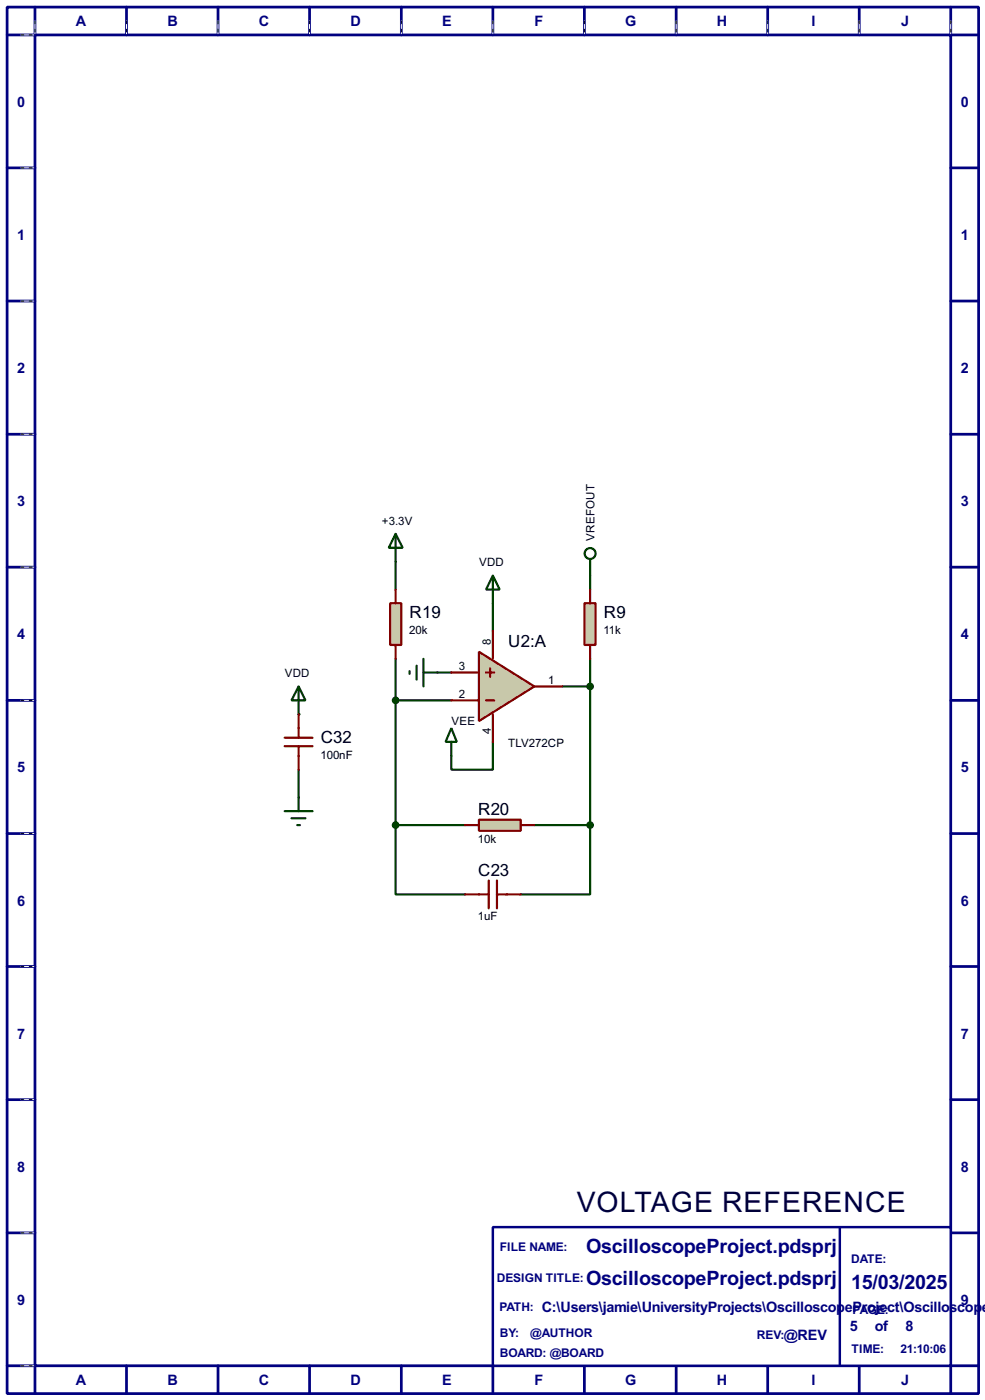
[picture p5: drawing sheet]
<svg xmlns="http://www.w3.org/2000/svg" width="180mm" height="256mm" viewBox="0 0 180 256" stroke-linecap="round" stroke-linejoin="round" font-family="sans-serif">
<g fill="none" stroke="#000080" stroke-width=".5">
<path d="M1.3 1.3h177.8v254h-177.8zM6.4 6.4h167.6v243.8h-167.6zM6.4 1.3v5.1h-5.1M23.2 1.3v5.1M39.9 1.3v5.1M56.7 1.3v5.1M73.5 1.3v5.1M90.2 1.3v5.1M107 1.3v5.1M123.8 1.3v5.1M140.5 1.3v5.1M157.3 1.3v5.1"/>
<path d="M174 1.3v5.1h5.1M1.3 30.8h5.1M174 30.8h5.1M1.3 55.2h5.1M174 55.2h5.1M1.3 79.6h5.1M174 79.6h5.1M1.3 103.9h5.1M174 103.9h5.1M1.3 128.3h5.1M174 128.3h5.1M1.3 152.7h5.1"/>
<path d="M174 152.7h5.1M1.3 177.1h5.1M174 177.1h5.1M1.3 201.5h5.1M174 201.5h5.1M1.3 225.9h5.1M174 225.9h5.1M1.3 250.2h5.1v5.1M23.2 250.2v5.1M39.9 250.2v5.1M56.7 250.2v5.1M73.5 250.2v5.1"/>
<path d="M90.2 250.2v5.1M107 250.2v5.1M123.8 250.2v5.1M140.5 250.2v5.1M157.3 250.2v5.1M179.1 250.2h-5.1v5.1"/>
</g>
<g fill="none" stroke="#fff" stroke-width=".18">
<path d="M3.9 6.4h2.3M6.4 3.9v2.3M23.2 3.9v2.3M39.9 3.9v2.3M56.7 3.9v2.3M73.5 3.9v2.3M90.2 3.9v2.3M107 3.9v2.3M123.8 3.9v2.3M140.5 3.9v2.3M157.3 3.9v2.3M174 3.9v2.3"/>
<path d="M3.9 30.8h2.3M3.9 55.2h2.3M3.9 79.6h2.3M3.9 103.9h2.3M3.9 128.3h2.3M3.9 152.7h2.3M3.9 177.1h2.3M3.9 201.5h2.3M3.9 225.9h2.3M3.9 250.2h2.3"/>
</g>
<g fill="none" stroke="#000" stroke-width=".18" stroke-dasharray=".5 1">
<path d="M3.9 6.4h2.3M6.4 3.9v2.3M23.2 3.9v2.3M39.9 3.9v2.3M56.7 3.9v2.3M73.5 3.9v2.3M90.2 3.9v2.3M107 3.9v2.3M123.8 3.9v2.3M140.5 3.9v2.3M157.3 3.9v2.3M174 3.9v2.3"/>
<path d="M3.9 30.8h2.3M3.9 55.2h2.3M3.9 79.6h2.3M3.9 103.9h2.3M3.9 128.3h2.3M3.9 152.7h2.3M3.9 177.1h2.3M3.9 201.5h2.3M3.9 225.9h2.3M3.9 250.2h2.3"/>
</g>
<path d="M90.2 224.8h83.8v25.4h-83.8z" fill="#fff" stroke="#000080" stroke-width=".45"/>
<path d="M153.7 224.8v25.4" fill="none" stroke="#000080" stroke-width=".45"/>
<g fill="none" stroke="#004000" stroke-width=".4">
<path d="M72.4 102.9v5.1M90.2 110.5v5.1M108 105.5v2.5M72.4 120.7v30.5M72.4 128.3h10.2M80.1 123.2h2.5M90.2 135.9v5.1h-7.6v-2.5M102.9 125.8h5.1M108 120.7v30.5M72.4 151.2v12.7h12.7M72.4 151.2h12.7M97.8 151.2h10.2"/>
<path d="M108 151.2v12.7h-12.7"/>
</g>
<circle cx="54.7" cy="130.9" r=".2" fill="#004000"/>
<path d="M54.7 141v5.1" fill="none" stroke="#004000" stroke-width=".4"/>
<path d="M71.4 110.5h2.1v7.7h-2.1z" fill="#c8c8aa" stroke="#800000" stroke-width=".4"/>
<path d="M72.4 108v2.5M72.4 118.2v2.5" fill="none" stroke="#800000" stroke-width=".4"/>
<path d="M87.7 150.2h7.6v2h-7.6z" fill="#c8c8aa" stroke="#800000" stroke-width=".4"/>
<path d="M85.1 151.2h2.6M95.3 151.2h2.5M85.1 163.9h4.4M89.5 161.3v5.1M91 161.3v5.1M91 163.9h4.3" fill="none" stroke="#800000" stroke-width=".4"/>
<path d="M72.4 97.8l1.3 2.6h-2.5zM72.4 97.8v5.1M75 123v.5M76.3 122v2.5M77.5 123.2h2.6M77.5 120.7v5.1" fill="none" stroke="#004000" stroke-width=".4"/>
<g fill="#004000" stroke="#004000" stroke-width=".4">
<circle cx="72.4" cy="151.2" r=".5"/>
<circle cx="108" cy="151.2" r=".5"/>
</g>
<path d="M107 110.5h2v7.7h-2z" fill="#c8c8aa" stroke="#800000" stroke-width=".4"/>
<path d="M108 108v2.5M108 118.2v2.5" fill="none" stroke="#800000" stroke-width=".4"/>
<g fill="none" stroke="#004000" stroke-width=".4">
<path d="M108 102.4v3.1"/>
<circle cx="108" cy="101.4" r="1"/>
</g>
<path d="M87.7 119.4l10.1 6.4-10.1 6.3z" fill="#c8c8aa" stroke="#800000" stroke-width=".4"/>
<path d="M90.2 115.6v5.1M52.1 135.2h5.1M52.1 136.7h5.1M54.7 130.9v4.3M54.7 136.7v4.3M82.6 128.3h5.1M82.6 123.2h5.1M89 128.3h1.5M89 123.2h1.5M89.7 122.5v1.5M90.2 130.9v5M97.8 125.8h5.1" fill="none" stroke="#800000" stroke-width=".4"/>
<g fill="#004000" stroke="#004000" stroke-width=".4">
<circle cx="72.4" cy="128.3" r=".5"/>
<circle cx="108" cy="125.8" r=".5"/>
</g>
<path d="M90.2 105.5l1.3 2.5h-2.5zM90.2 105.5v5M54.7 125.8l1.2 2.5h-2.5zM54.7 125.8v5.1M82.6 133.4l1 2.5h-2zM82.6 135.9v2.6M52.1 148.6h5.1M53.4 149.9h2.5M54.4 151.2h.5M54.7 146.1v2.5" fill="none" stroke="#004000" stroke-width=".4"/>
<text font-size="5.8" fill="#000040" x="105.5" y="222">VOLTAGE REFERENCE</text>
<g font-size="4.1" fill="#000080">
<text x="107.3" y="229.5">OscilloscopeProject.pdsprj</text>
<text x="107.3" y="235.4">OscilloscopeProject.pdsprj</text>
<text x="155.8" y="236.1">15/03/2025</text>
</g>
<g font-size="3.5">
<text x="75" y="113.2">R19</text>
<text x="110.5" y="113.2">R9</text>
<text x="93" y="118.6">U2:A</text>
<text x="58.7" y="136.1">C32</text>
<text x="87.5" y="149.4">R20</text>
<text x="87.5" y="160.5">C23</text>
</g>
<g font-size="3" fill="#000080">
<text x="13.9" y="4.9">A</text>
<text x="30.6" y="4.9">B</text>
<text x="47.4" y="4.9">C</text>
<text x="64.1" y="4.9">D</text>
<text x="80.9" y="4.9">E</text>
<text x="97.8" y="4.9">F</text>
<text x="114.4" y="4.9">G</text>
<text x="131.2" y="4.9">H</text>
<text x="148.5" y="4.9">I</text>
<text x="164.9" y="4.9">J</text>
<text x="3.2" y="19.5">0</text>
<text x="175.9" y="19.5">0</text>
<text x="3.2" y="44">1</text>
<text x="175.9" y="44">1</text>
<text x="3.2" y="68.4">2</text>
<text x="175.9" y="68.4">2</text>
<text x="3.2" y="92.7">3</text>
<text x="175.9" y="92.7">3</text>
<text x="3.2" y="117.1">4</text>
<text x="175.9" y="117.1">4</text>
<text x="3.2" y="141.5">5</text>
<text x="175.9" y="141.5">5</text>
<text x="3.2" y="165.9">6</text>
<text x="175.9" y="165.9">6</text>
<text x="3.2" y="190.3">7</text>
<text x="175.9" y="190.3">7</text>
<text x="3.2" y="214.7">8</text>
<text x="175.9" y="214.7">8</text>
<text x="3.2" y="239.1">9</text>
<text x="175.9" y="239.1">9</text>
<text x="99.1" y="240.4">C:\Users\jamie\UniversityProjects\OscilloscopeProject\Oscilloscop</text>
<text x="143.5" y="245.5">@REV</text>
<text x="155.6" y="243.9">5</text>
<text x="160.1" y="243.9">of</text>
<text x="165.7" y="243.9">8</text>
<text x="179.7" y="240.4">e</text>
<text x="13.9" y="253.8">A</text>
<text x="30.6" y="253.8">B</text>
<text x="47.4" y="253.8">C</text>
<text x="64.1" y="253.8">D</text>
<text x="80.9" y="253.8">E</text>
<text x="97.8" y="253.8">F</text>
<text x="114.4" y="253.8">G</text>
<text x="131.2" y="253.8">H</text>
<text x="148.5" y="253.8">I</text>
<text x="164.9" y="253.8">J</text>
</g>
<g font-size="2.5" fill="#000080">
<text x="91.5" y="229.3">FILE NAME:</text>
<text x="155.8" y="231.3">DATE:</text>
<text x="90.9" y="234.9">DESIGN TITLE:</text>
<text x="91.4" y="240.2">PATH:</text>
<text x="91.5" y="245">BY:</text>
<text x="97.1" y="245">@AUTHOR</text>
<text x="138.5" y="245.3">REV:</text>
<text x="156" y="240.7">PAGE:</text>
<text x="91.5" y="248.7">BOARD: @BOARD</text>
<text x="155.8" y="247.8">TIME:</text>
<text x="164.8" y="247.8">21:10:06</text>
</g>
<g font-size="2.4">
<text x="69.9" y="96.1">+3.3V</text>
<text x="108.8" y="99.1" transform="rotate(-90 108.8 99.1)">VREFOUT</text>
<text x="87.7" y="103.7">VDD</text>
<text x="74.9" y="116.2">20k</text>
<text x="89.8" y="118.2" transform="rotate(-90 89.8 118.2)">8</text>
<text x="110.5" y="116.2">11k</text>
<text x="52.1" y="124">VDD</text>
<text x="84" y="122.8">3</text>
<text x="100.4" y="125.4">1</text>
<text x="84" y="127.9">2</text>
<text x="82.6" y="132.9">VEE</text>
<text x="89.8" y="134.5" transform="rotate(-90 89.8 134.5)">4</text>
<text x="93" y="136.9">TLV272CP</text>
<text x="58.7" y="139">100nF</text>
<text x="87.5" y="154.4">10k</text>
<text x="87.5" y="168.6">1uF</text>
</g>
</svg>
